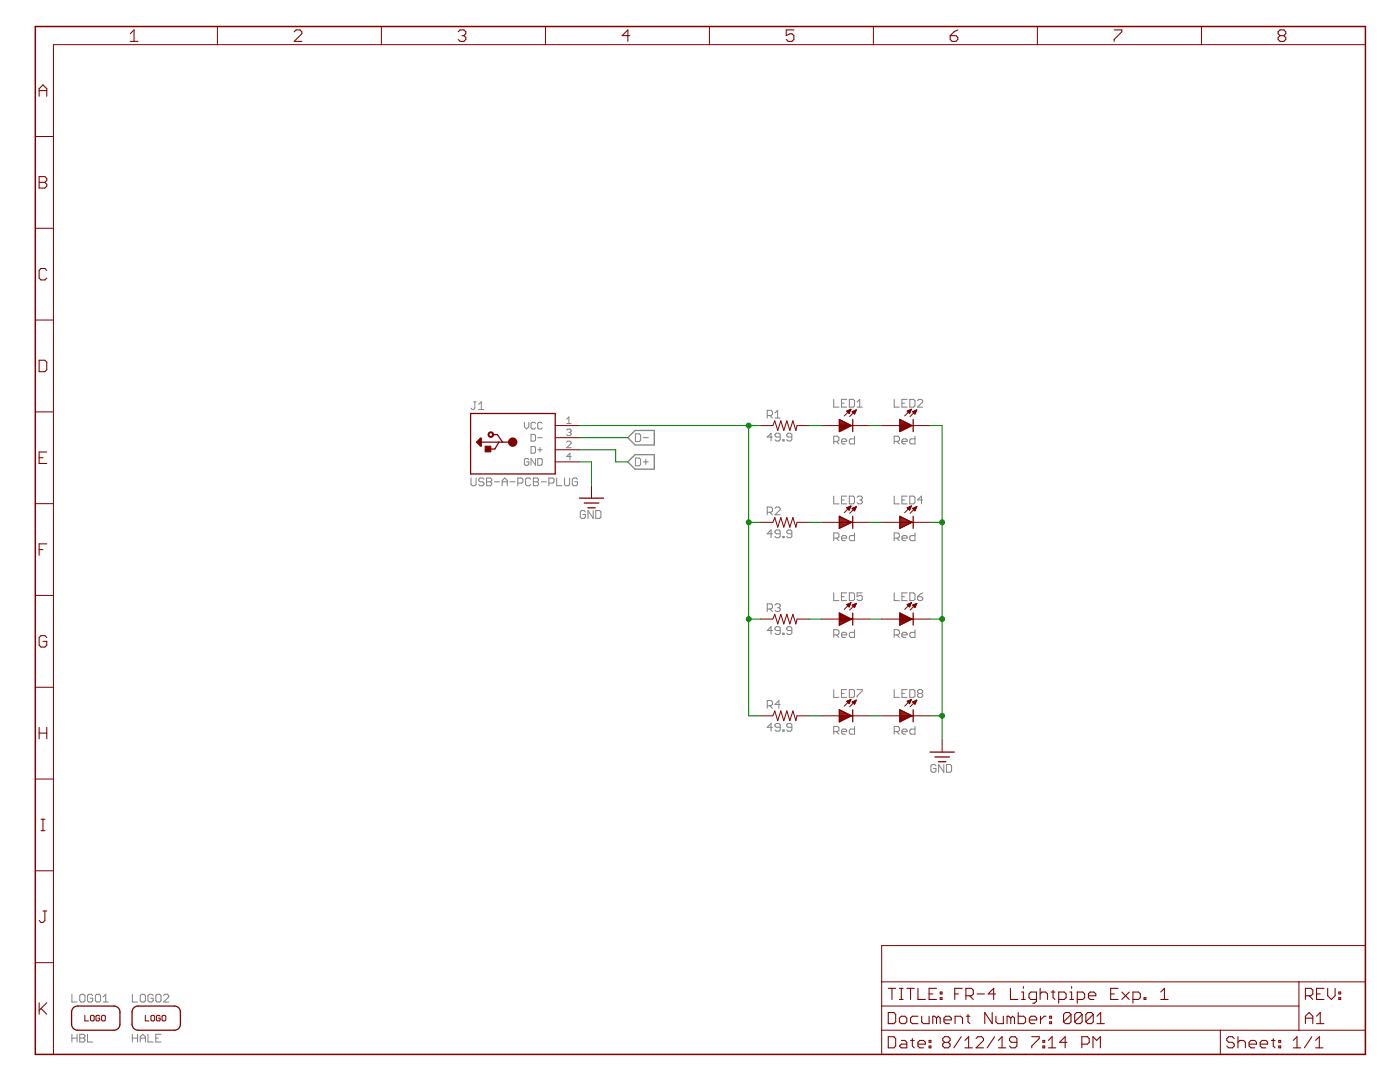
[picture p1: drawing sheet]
<?xml version="1.0" encoding="utf-8"?>
<!DOCTYPE eagle SYSTEM "eagle.dtd">
<eagle version="6.1">
<drawing>
<settings>
<setting alwaysvectorfont="yes"/>
<setting verticaltext="up"/>
</settings>
<grid distance="0.1" unitdist="inch" unit="inch" style="lines" multiple="1" display="yes" altdistance="0.01" altunitdist="inch" altunit="inch"/>
<schematic xreflabel="%F%N/%S.%C%R" xrefpart="/%S.%C%R">
<libraries>
<library name="aaa">
<symbols>
<symbol name="FRAME-8.5X11-LANDSCAPE">
<frame x1="0" y1="0" x2="279.4" y2="215.9" columns="8" rows="11" layer="94" border-right="no" border-bottom="no"/>
</symbol>
<symbol name="FRAME-DOCFIELD">
<wire x1="0" y1="0" x2="71.12" y2="0" width="0.1016" layer="94"/>
<wire x1="101.6" y1="15.24" x2="87.63" y2="15.24" width="0.1016" layer="94"/>
<wire x1="0" y1="0" x2="0" y2="5.08" width="0.1016" layer="94"/>
<wire x1="0" y1="5.08" x2="71.12" y2="5.08" width="0.1016" layer="94"/>
<wire x1="0" y1="5.08" x2="0" y2="10.16" width="0.1016" layer="94"/>
<wire x1="0" y1="10.16" x2="0" y2="15.24" width="0.1016" layer="94"/>
<wire x1="101.6" y1="15.24" x2="101.6" y2="5.08" width="0.1016" layer="94"/>
<wire x1="71.12" y1="5.08" x2="71.12" y2="0" width="0.1016" layer="94"/>
<wire x1="71.12" y1="5.08" x2="87.63" y2="5.08" width="0.1016" layer="94"/>
<wire x1="71.12" y1="0" x2="101.6" y2="0" width="0.1016" layer="94"/>
<wire x1="87.63" y1="15.24" x2="87.63" y2="10.16" width="0.1016" layer="94"/>
<wire x1="87.63" y1="10.16" x2="87.63" y2="5.08" width="0.1016" layer="94"/>
<wire x1="87.63" y1="15.24" x2="0" y2="15.24" width="0.1016" layer="94"/>
<wire x1="87.63" y1="5.08" x2="101.6" y2="5.08" width="0.1016" layer="94"/>
<wire x1="101.6" y1="5.08" x2="101.6" y2="0" width="0.1016" layer="94"/>
<wire x1="0" y1="15.24" x2="0" y2="22.86" width="0.1016" layer="94"/>
<wire x1="0" y1="22.86" x2="101.6" y2="22.86" width="0.1016" layer="94"/>
<wire x1="101.6" y1="22.86" x2="101.6" y2="15.24" width="0.1016" layer="94"/>
<text x="1.27" y="1.27" size="2.54" layer="94" font="vector">Date:</text>
<text x="12.7" y="1.27" size="2.54" layer="94" font="vector">&gt;LAST_DATE_TIME</text>
<text x="72.39" y="1.27" size="2.54" layer="94" font="vector">Sheet:</text>
<text x="86.36" y="1.27" size="2.54" layer="94" font="vector">&gt;SHEET</text>
<text x="88.9" y="11.43" size="2.54" layer="94" font="vector">REV:</text>
<text x="1.27" y="11.43" size="2.54" layer="94" font="vector">TITLE:</text>
<text x="1.27" y="6.35" size="2.54" layer="94" font="vector">Document Number:</text>
<text x="15.24" y="11.43" size="2.54" layer="94" font="vector">&gt;TITLE</text>
<text x="88.9" y="6.35" size="2.54" layer="94" font="vector">&gt;REV</text>
<wire x1="87.63" y1="10.16" x2="0" y2="10.16" width="0.1016" layer="94"/>
<text x="38.1" y="6.35" size="2.54" layer="94" font="vector">&gt;DOCNUM</text>
</symbol>
<symbol name="GND">
<pin name="GND" x="0" y="2.54" visible="off" length="short" direction="sup" swaplevel="1" rot="R270"/>
<text x="0" y="-2.54" size="1.778" layer="95" rot="R180" align="bottom-center">GND</text>
<wire x1="2.54" y1="0" x2="-2.54" y2="0" width="0.254" layer="94"/>
<wire x1="0.762" y1="-2.032" x2="-0.762" y2="-2.032" width="0.254" layer="94"/>
<wire x1="1.524" y1="-1.016" x2="-1.524" y2="-1.016" width="0.254" layer="94"/>
</symbol>
<symbol name="R">
<wire x1="-2.54" y1="0" x2="-2.159" y2="1.016" width="0.1524" layer="94"/>
<wire x1="-2.159" y1="1.016" x2="-1.524" y2="-1.016" width="0.1524" layer="94"/>
<wire x1="-1.524" y1="-1.016" x2="-0.889" y2="1.016" width="0.1524" layer="94"/>
<wire x1="-0.889" y1="1.016" x2="-0.254" y2="-1.016" width="0.1524" layer="94"/>
<wire x1="-0.254" y1="-1.016" x2="0.381" y2="1.016" width="0.1524" layer="94"/>
<wire x1="0.381" y1="1.016" x2="1.016" y2="-1.016" width="0.1524" layer="94"/>
<wire x1="1.016" y1="-1.016" x2="1.651" y2="1.016" width="0.1524" layer="94"/>
<wire x1="1.651" y1="1.016" x2="2.286" y2="-1.016" width="0.1524" layer="94"/>
<wire x1="2.286" y1="-1.016" x2="2.54" y2="0" width="0.1524" layer="94"/>
<text x="-3.81" y="1.4986" size="1.778" layer="95">&gt;NAME</text>
<text x="-3.81" y="-3.302" size="1.778" layer="96">&gt;VALUE</text>
<pin name="2" x="5.08" y="0" visible="off" length="short" direction="pas" swaplevel="1" rot="R180"/>
<pin name="1" x="-5.08" y="0" visible="off" length="short" direction="pas" swaplevel="1"/>
</symbol>
<symbol name="LED">
<wire x1="1.524" y1="-1.27" x2="1.524" y2="0" width="0.254" layer="94"/>
<wire x1="1.524" y1="0" x2="1.524" y2="1.27" width="0.254" layer="94"/>
<wire x1="-1.016" y1="0" x2="1.524" y2="0" width="0.1524" layer="94"/>
<wire x1="-0.254" y1="2.032" x2="1.143" y2="3.429" width="0.1524" layer="94"/>
<wire x1="0.889" y1="1.905" x2="2.286" y2="3.302" width="0.1524" layer="94"/>
<text x="-2.54" y="3.81" size="1.778" layer="95">&gt;NAME</text>
<text x="-2.54" y="-3.937" size="1.778" layer="96">&gt;VALUE</text>
<pin name="C1" x="5.08" y="0" visible="off" length="middle" direction="pas" swaplevel="1" rot="R180"/>
<pin name="A1" x="-5.08" y="0" visible="off" length="middle" direction="pas" swaplevel="1"/>
<polygon width="0.1524" layer="94">
<vertex x="1.143" y="3.429"/>
<vertex x="0.254" y="3.048"/>
<vertex x="0.762" y="2.54"/>
</polygon>
<polygon width="0.1524" layer="94">
<vertex x="2.286" y="3.302"/>
<vertex x="1.397" y="2.921"/>
<vertex x="1.905" y="2.413"/>
</polygon>
<polygon width="0.254" layer="94">
<vertex x="-1.27" y="1.27"/>
<vertex x="-1.27" y="-1.27"/>
<vertex x="1.27" y="0"/>
</polygon>
</symbol>
<symbol name="USB-A-NO-SHLD">
<pin name="VCC" x="12.7" y="5.08" length="middle" direction="pwr" swaplevel="1" rot="R180"/>
<pin name="D+" x="12.7" y="0" length="middle" swaplevel="1" rot="R180"/>
<pin name="D-" x="12.7" y="2.54" length="middle" swaplevel="1" rot="R180"/>
<pin name="GND" x="12.7" y="-2.54" length="middle" direction="pwr" swaplevel="1" rot="R180"/>
<wire x1="7.62" y1="7.62" x2="7.62" y2="-5.08" width="0.254" layer="94"/>
<wire x1="7.62" y1="-5.08" x2="-10.16" y2="-5.08" width="0.254" layer="94"/>
<wire x1="-10.16" y1="-5.08" x2="-10.16" y2="7.62" width="0.254" layer="94"/>
<wire x1="-10.16" y1="7.62" x2="7.62" y2="7.62" width="0.254" layer="94"/>
<text x="-10.16" y="8.382" size="1.778" layer="95">&gt;NAME</text>
<text x="-10.16" y="-7.62" size="1.778" layer="95">&gt;VALUE</text>
<wire x1="-1.32" y1="1.6" x2="-3.47" y2="1.6" width="0.254" layer="94"/>
<wire x1="-3.47" y1="1.6" x2="-4.22" y2="1.6" width="0.254" layer="94"/>
<wire x1="-5.52" y1="3.2" x2="-4.52" y2="3.2" width="0.254" layer="94"/>
<wire x1="-6.27" y1="0.15" x2="-5.07" y2="0.15" width="0.254" layer="94"/>
<wire x1="-5.07" y1="0.15" x2="-4.22" y2="1.6" width="0.254" layer="94"/>
<wire x1="-4.52" y1="3.2" x2="-3.47" y2="1.6" width="0.254" layer="94"/>
<wire x1="-4.22" y1="1.6" x2="-7.92" y2="1.6" width="0.254" layer="94"/>
<wire x1="-7.92" y1="1.6" x2="-7.92" y2="0.8" width="0.254" layer="94"/>
<wire x1="-7.92" y1="0.8" x2="-8.12" y2="0.8" width="0.254" layer="94"/>
<wire x1="-8.12" y1="0.8" x2="-8.92" y2="1.6" width="0.254" layer="94"/>
<wire x1="-8.92" y1="1.6" x2="-8.12" y2="2.4" width="0.254" layer="94"/>
<wire x1="-8.12" y1="1" x2="-8.12" y2="2.4" width="0.254" layer="94"/>
<wire x1="-8.12" y1="2.4" x2="-7.92" y2="2.4" width="0.254" layer="94"/>
<wire x1="-7.92" y1="2.4" x2="-7.92" y2="1.6" width="0.254" layer="94"/>
<wire x1="-8.52" y1="1.6" x2="-8.52" y2="1.4" width="0.254" layer="94"/>
<wire x1="-8.52" y1="1.4" x2="-8.32" y2="1.2" width="0.254" layer="94"/>
<wire x1="-8.32" y1="1.2" x2="-8.32" y2="2" width="0.254" layer="94"/>
<wire x1="-8.32" y1="2" x2="-8.72" y2="1.6" width="0.254" layer="94"/>
<circle x="-1.32" y="1.6" radius="0.5" width="1" layer="94"/>
<circle x="-5.92" y="3.2" radius="0.2" width="1" layer="94"/>
<rectangle x1="-7.12" y1="-0.45" x2="-5.92" y2="0.75" layer="94"/>
</symbol>
<symbol name="LOGO">
<text x="0" y="0" size="1.27" layer="94" align="center">LOGO</text>
<wire x1="-5.08" y1="-1.27" x2="-3.81" y2="-2.54" width="0.254" layer="94" curve="90"/>
<wire x1="5.08" y1="1.27" x2="3.81" y2="2.54" width="0.254" layer="94" curve="90"/>
<wire x1="-3.81" y1="2.54" x2="-5.08" y2="1.27" width="0.254" layer="94" curve="90"/>
<wire x1="-5.08" y1="1.27" x2="-5.08" y2="-1.27" width="0.254" layer="94"/>
<wire x1="-3.81" y1="2.54" x2="3.81" y2="2.54" width="0.254" layer="94"/>
<wire x1="5.08" y1="1.27" x2="5.08" y2="-1.27" width="0.254" layer="94"/>
<wire x1="5.08" y1="-1.27" x2="3.81" y2="-2.54" width="0.254" layer="94" curve="-90"/>
<wire x1="3.81" y1="-2.54" x2="-3.81" y2="-2.54" width="0.254" layer="94"/>
<text x="-5.08" y="-5.08" size="1.778" layer="96">&gt;VALUE</text>
<text x="-5.08" y="3.302" size="1.778" layer="95">&gt;NAME</text>
</symbol>
</symbols>
<devicesets>
<deviceset name="FRAME-8.5X11-LANDSCAPE">
<gates>
<gate name="A" symbol="FRAME-8.5X11-LANDSCAPE" x="0" y="0" addlevel="always"/>
<gate name="B" symbol="FRAME-DOCFIELD" x="177.8" y="0" addlevel="always"/>
</gates>
<devices>
<device name="-TAB" package="FRAME-11X17-LANDSCAPE">
<technologies>
<technology name="">
<attribute name="DOCNUM" value="&gt;DOCNUM" constant="no"/>
<attribute name="REV" value="A1" constant="no"/>
<attribute name="TITLE" value="&gt;TITLE" constant="no"/>
</technology>
</technologies>
</device>
<device name="-LET" package="FRAME-8.5X11-LANDSCAPE">
<technologies>
<technology name="">
<attribute name="DOCNUM" value="&gt;DOCNUM" constant="no"/>
<attribute name="REV" value="A1" constant="no"/>
<attribute name="TITLE" value="&gt;TITLE" constant="no"/>
</technology>
</technologies>
</device>
</devices>
</deviceset>
<deviceset name="GND">
<gates>
<gate name="G$1" symbol="GND" x="0" y="0"/>
</gates>
<devices>
<device name="">
<technologies>
<technology name=""/>
</technologies>
</device>
</devices>
</deviceset>
<deviceset name="R" prefix="R" uservalue="yes">
<gates>
<gate name="G$1" symbol="R" x="0" y="0"/>
</gates>
<devices>
<device name="-0402" package="0402-NONPOLAR">
<connects>
<connect gate="G$1" pin="1" pad="1"/>
<connect gate="G$1" pin="2" pad="2"/>
</connects>
<technologies>
<technology name="">
<attribute name="DIGIKEY" value="" constant="no"/>
<attribute name="MFG" value="" constant="no"/>
<attribute name="NP" value="" constant="no"/>
<attribute name="PN" value="" constant="no"/>
<attribute name="VALUE" value="" constant="no"/>
</technology>
</technologies>
</device>
<device name="-0603" package="0603-NONPOLAR">
<connects>
<connect gate="G$1" pin="1" pad="1"/>
<connect gate="G$1" pin="2" pad="2"/>
</connects>
<technologies>
<technology name="">
<attribute name="DIGIKEY" value="" constant="no"/>
<attribute name="MFG" value="" constant="no"/>
<attribute name="NP" value="" constant="no"/>
<attribute name="PN" value="" constant="no"/>
<attribute name="VALUE" value="" constant="no"/>
</technology>
</technologies>
</device>
<device name="-0805" package="0805-NONPOLAR">
<connects>
<connect gate="G$1" pin="1" pad="1"/>
<connect gate="G$1" pin="2" pad="2"/>
</connects>
<technologies>
<technology name="">
<attribute name="DIGIKEY" value="" constant="no"/>
<attribute name="MFG" value="" constant="no"/>
<attribute name="NP" value="" constant="no"/>
<attribute name="PN" value="" constant="no"/>
<attribute name="VALUE" value="" constant="no"/>
</technology>
<technology name="-0">
<attribute name="DIGIKEY" value="311-0.0ARCT-ND" constant="no"/>
<attribute name="MFG" value="Yageo" constant="no"/>
<attribute name="NP" value="" constant="no"/>
<attribute name="PN" value="RC0805JR-070RL" constant="no"/>
<attribute name="VALUE" value="0" constant="no"/>
</technology>
<technology name="-10K">
<attribute name="DIGIKEY" value="311-10.0KCRCT-ND" constant="no"/>
<attribute name="MFG" value="Yageo" constant="no"/>
<attribute name="NP" value="" constant="no"/>
<attribute name="PN" value="RC0805FR-0710KL" constant="no"/>
<attribute name="VALUE" value="10k, 1/8W" constant="no"/>
</technology>
</technologies>
</device>
<device name="-1206" package="1206-NONPOLAR">
<connects>
<connect gate="G$1" pin="1" pad="1"/>
<connect gate="G$1" pin="2" pad="2"/>
</connects>
<technologies>
<technology name="">
<attribute name="DIGIKEY" value="" constant="no"/>
<attribute name="MFG" value="" constant="no"/>
<attribute name="NP" value="" constant="no"/>
<attribute name="PN" value="" constant="no"/>
<attribute name="VALUE" value="" constant="no"/>
</technology>
</technologies>
</device>
<device name="-2010" package="2010-NONPOLAR">
<connects>
<connect gate="G$1" pin="1" pad="1"/>
<connect gate="G$1" pin="2" pad="2"/>
</connects>
<technologies>
<technology name="">
<attribute name="DIGIKEY" value="" constant="no"/>
<attribute name="MFG" value="" constant="no"/>
<attribute name="NP" value="" constant="no"/>
<attribute name="PN" value="" constant="no"/>
<attribute name="VALUE" value="" constant="no"/>
</technology>
</technologies>
</device>
</devices>
</deviceset>
<deviceset name="LED" prefix="LED" uservalue="yes">
<gates>
<gate name="G$1" symbol="LED" x="0" y="0"/>
</gates>
<devices>
<device name="-0402" package="0402-POLAR">
<connects>
<connect gate="G$1" pin="A1" pad="1"/>
<connect gate="G$1" pin="C1" pad="2"/>
</connects>
<technologies>
<technology name="">
<attribute name="DIGIKEY" value="" constant="no"/>
<attribute name="MFG" value="" constant="no"/>
<attribute name="NP" value="" constant="no"/>
<attribute name="PN" value="" constant="no"/>
<attribute name="VALUE" value="" constant="no"/>
</technology>
</technologies>
</device>
<device name="-0603" package="0603-POLAR">
<connects>
<connect gate="G$1" pin="A1" pad="1"/>
<connect gate="G$1" pin="C1" pad="2"/>
</connects>
<technologies>
<technology name="">
<attribute name="DIGIKEY" value="" constant="no"/>
<attribute name="MFG" value="" constant="no"/>
<attribute name="NP" value="" constant="no"/>
<attribute name="PN" value="" constant="no"/>
<attribute name="VALUE" value="" constant="no"/>
</technology>
</technologies>
</device>
<device name="-0805" package="0805-POLAR">
<connects>
<connect gate="G$1" pin="A1" pad="1"/>
<connect gate="G$1" pin="C1" pad="2"/>
</connects>
<technologies>
<technology name="">
<attribute name="DIGIKEY" value="" constant="no"/>
<attribute name="MFG" value="" constant="no"/>
<attribute name="NP" value="" constant="no"/>
<attribute name="PN" value="" constant="no"/>
<attribute name="VALUE" value="" constant="no"/>
</technology>
<technology name="-BLU">
<attribute name="DIGIKEY" value="160-1645-1-ND" constant="no"/>
<attribute name="MFG" value="Lite-On Inc." constant="no"/>
<attribute name="NP" value="" constant="no"/>
<attribute name="PN" value="LTST-C171TBKT" constant="no"/>
<attribute name="VALUE" value="Blu, 3.3V, 20mA" constant="no"/>
</technology>
<technology name="-GRN">
<attribute name="DIGIKEY" value="160-1414-1-ND" constant="no"/>
<attribute name="MFG" value="Lite-On Inc." constant="no"/>
<attribute name="NP" value="" constant="no"/>
<attribute name="PN" value="LTST-C170KGKT" constant="no"/>
<attribute name="VALUE" value="Grn, 2V, 30mA" constant="no"/>
</technology>
<technology name="-ORG">
<attribute name="DIGIKEY" value="160-1413-1-ND" constant="no"/>
<attribute name="MFG" value="Lite-On Inc." constant="no"/>
<attribute name="NP" value="" constant="no"/>
<attribute name="PN" value="LTST-C170KFKT" constant="no"/>
<attribute name="VALUE" value="Org, 2V, 30mA" constant="no"/>
</technology>
<technology name="-RED">
<attribute name="DIGIKEY" value="160-1415-1-ND" constant="no"/>
<attribute name="MFG" value="Lite-On Inc." constant="no"/>
<attribute name="NP" value="" constant="no"/>
<attribute name="PN" value="LTST-C170KRKT" constant="no"/>
<attribute name="VALUE" value="Red, 2V, 30mA" constant="no"/>
</technology>
</technologies>
</device>
<device name="-1206" package="1206-POLAR">
<connects>
<connect gate="G$1" pin="A1" pad="1"/>
<connect gate="G$1" pin="C1" pad="2"/>
</connects>
<technologies>
<technology name="">
<attribute name="DIGIKEY" value="" constant="no"/>
<attribute name="MFG" value="" constant="no"/>
<attribute name="NP" value="" constant="no"/>
<attribute name="PN" value="" constant="no"/>
<attribute name="VALUE" value="" constant="no"/>
</technology>
</technologies>
</device>
<device name="-1206-REAR" package="1206-POLAR-REAR">
<connects>
<connect gate="G$1" pin="A1" pad="1"/>
<connect gate="G$1" pin="C1" pad="2"/>
</connects>
<technologies>
<technology name="">
<attribute name="DIGIKEY" value="" constant="no"/>
<attribute name="MFG" value="" constant="no"/>
<attribute name="NP" value="" constant="no"/>
<attribute name="PN" value="" constant="no"/>
<attribute name="VALUE" value="" constant="no"/>
</technology>
<technology name="-BLU">
<attribute name="DIGIKEY" value="754-1169-1-ND" constant="no"/>
<attribute name="MFG" value="Kingbright" constant="no"/>
<attribute name="NP" value="" constant="no"/>
<attribute name="PN" value="APTR3216PBC/A" constant="no"/>
<attribute name="VALUE" value="Blu, 3.2V, 20mA" constant="no"/>
</technology>
<technology name="-GRN">
<attribute name="DIGIKEY" value="754-1167-1-ND" constant="no"/>
<attribute name="MFG" value="Kingbright" constant="no"/>
<attribute name="NP" value="" constant="no"/>
<attribute name="PN" value="APTR3216CGCK" constant="no"/>
<attribute name="VALUE" value="Grn, 2.1V, 20mA" constant="no"/>
</technology>
<technology name="-RED">
<attribute name="DIGIKEY" value="754-1173-1-ND" constant="no"/>
<attribute name="MFG" value="Kingbright" constant="no"/>
<attribute name="NP" value="" constant="no"/>
<attribute name="PN" value="APTR3216SURCK" constant="no"/>
<attribute name="VALUE" value="Red, 1.95V, 20mA" constant="no"/>
</technology>
</technologies>
</device>
<device name="-TH" package="LED-TH">
<connects>
<connect gate="G$1" pin="A1" pad="1"/>
<connect gate="G$1" pin="C1" pad="2"/>
</connects>
<technologies>
<technology name="">
<attribute name="DIGIKEY" value="" constant="no"/>
<attribute name="MFG" value="" constant="no"/>
<attribute name="NP" value="" constant="no"/>
<attribute name="PN" value="" constant="no"/>
<attribute name="VALUE" value="" constant="no"/>
</technology>
</technologies>
</device>
<device name="-OREO" package="LED-TH-OREO">
<connects>
<connect gate="G$1" pin="A1" pad="A"/>
<connect gate="G$1" pin="C1" pad="C"/>
</connects>
<technologies>
<technology name="">
<attribute name="DIGIKEY" value="" constant="no"/>
<attribute name="MFG" value="" constant="no"/>
<attribute name="NP" value="" constant="no"/>
<attribute name="PN" value="" constant="no"/>
<attribute name="VALUE" value="" constant="no"/>
</technology>
</technologies>
</device>
</devices>
</deviceset>
<deviceset name="USB-A-PCB" prefix="J">
<gates>
<gate name="G$1" symbol="USB-A-NO-SHLD" x="0" y="0"/>
</gates>
<devices>
<device name="-PLUG" package="USB-A-PLUG-PCB">
<connects>
<connect gate="G$1" pin="D+" pad="2"/>
<connect gate="G$1" pin="D-" pad="3"/>
<connect gate="G$1" pin="GND" pad="4"/>
<connect gate="G$1" pin="VCC" pad="1"/>
</connects>
<technologies>
<technology name="">
<attribute name="NP" value="NP" constant="no"/>
</technology>
</technologies>
</device>
</devices>
</deviceset>
<deviceset name="LOGO" prefix="LOGO">
<gates>
<gate name="G$1" symbol="LOGO" x="0" y="0"/>
</gates>
<devices>
<device name="-HACKERBOT" package="HACKERBOT-SILK-ICON">
<technologies>
<technology name="">
<attribute name="VALUE" value="HBL" constant="no"/>
</technology>
</technologies>
</device>
<device name="-HALE" package="HALE-SILK-ICON">
<technologies>
<technology name="">
<attribute name="VALUE" value="HALE" constant="no"/>
</technology>
</technologies>
</device>
<device name="-OSHW" package="OSHW-SILK-ICON">
<technologies>
<technology name="">
<attribute name="VALUE" value="OSHW" constant="no"/>
</technology>
</technologies>
</device>
<device name="-RHL" package="RHL-ARROW-ICON">
<technologies>
<technology name="">
<attribute name="VALUE" value="RHL" constant="no"/>
</technology>
</technologies>
</device>
</devices>
</deviceset>
</devicesets>
</library>
</libraries>
<attributes>
</attributes>
<variantdefs>
</variantdefs>
<classes>
<class number="0" name="default" width="0" drill="0">
</class>
<class number="1" name="electrical" width="0" drill="0">
<clearance class="1" value="0.254"/>
</class>
</classes>
<parts>
<part name="U$1" library="aaa" deviceset="FRAME-8.5X11-LANDSCAPE" device="-LET">
<attribute name="DOCNUM" value="0001"/>
<attribute name="TITLE" value="FR-4 Lightpipe Exp. 1"/>
</part>
<part name="U$2" library="aaa" deviceset="GND" device=""/>
<part name="R1" library="aaa" deviceset="R" device="-0603" value="49.9">
<attribute name="DIGIKEY" value="P49.9HCT-ND"/>
<attribute name="MFG" value="Panasonic"/>
<attribute name="NP" value=""/>
<attribute name="PN" value="ERJ-3EKF49R9V"/>
<attribute name="VALUE" value="49.9"/>
</part>
<part name="LED1" library="aaa" deviceset="LED" device="-OREO" value="Red">
<attribute name="DIGIKEY" value="160-1436-1-ND"/>
<attribute name="MFG" value="Lite-On Inc."/>
<attribute name="PN" value="LTST-C190KRKT"/>
<attribute name="VALUE" value="Red"/>
</part>
<part name="LED2" library="aaa" deviceset="LED" device="-OREO" value="Red">
<attribute name="DIGIKEY" value="160-1436-1-ND"/>
<attribute name="MFG" value="Lite-On Inc."/>
<attribute name="PN" value="LTST-C190KRKT"/>
<attribute name="VALUE" value="Red"/>
</part>
<part name="LED3" library="aaa" deviceset="LED" device="-OREO" value="Red">
<attribute name="DIGIKEY" value="160-1436-1-ND"/>
<attribute name="MFG" value="Lite-On Inc."/>
<attribute name="PN" value="LTST-C190KRKT"/>
<attribute name="VALUE" value="Red"/>
</part>
<part name="LED4" library="aaa" deviceset="LED" device="-OREO" value="Red">
<attribute name="DIGIKEY" value="160-1436-1-ND"/>
<attribute name="MFG" value="Lite-On Inc."/>
<attribute name="PN" value="LTST-C190KRKT"/>
<attribute name="VALUE" value="Red"/>
</part>
<part name="LED5" library="aaa" deviceset="LED" device="-OREO" value="Red">
<attribute name="DIGIKEY" value="160-1436-1-ND"/>
<attribute name="MFG" value="Lite-On Inc."/>
<attribute name="PN" value="LTST-C190KRKT"/>
<attribute name="VALUE" value="Red"/>
</part>
<part name="LED6" library="aaa" deviceset="LED" device="-OREO" value="Red">
<attribute name="DIGIKEY" value="160-1436-1-ND"/>
<attribute name="MFG" value="Lite-On Inc."/>
<attribute name="PN" value="LTST-C190KRKT"/>
<attribute name="VALUE" value="Red"/>
</part>
<part name="LED7" library="aaa" deviceset="LED" device="-OREO" value="Red">
<attribute name="DIGIKEY" value="160-1436-1-ND"/>
<attribute name="MFG" value="Lite-On Inc."/>
<attribute name="PN" value="LTST-C190KRKT"/>
<attribute name="VALUE" value="Red"/>
</part>
<part name="LED8" library="aaa" deviceset="LED" device="-OREO" value="Red">
<attribute name="DIGIKEY" value="160-1436-1-ND"/>
<attribute name="MFG" value="Lite-On Inc."/>
<attribute name="PN" value="LTST-C190KRKT"/>
<attribute name="VALUE" value="Red"/>
</part>
<part name="U$3" library="aaa" deviceset="GND" device=""/>
<part name="R2" library="aaa" deviceset="R" device="-0603" value="49.9">
<attribute name="DIGIKEY" value="P49.9HCT-ND"/>
<attribute name="MFG" value="Panasonic"/>
<attribute name="NP" value=""/>
<attribute name="PN" value="ERJ-3EKF49R9V"/>
<attribute name="VALUE" value="49.9"/>
</part>
<part name="R3" library="aaa" deviceset="R" device="-0603" value="49.9">
<attribute name="DIGIKEY" value="P49.9HCT-ND"/>
<attribute name="MFG" value="Panasonic"/>
<attribute name="NP" value=""/>
<attribute name="PN" value="ERJ-3EKF49R9V"/>
<attribute name="VALUE" value="49.9"/>
</part>
<part name="R4" library="aaa" deviceset="R" device="-0603" value="49.9">
<attribute name="DIGIKEY" value="P49.9HCT-ND"/>
<attribute name="MFG" value="Panasonic"/>
<attribute name="NP" value=""/>
<attribute name="PN" value="ERJ-3EKF49R9V"/>
<attribute name="VALUE" value="49.9"/>
</part>
<part name="J1" library="aaa" deviceset="USB-A-PCB" device="-PLUG"/>
<part name="LOGO1" library="aaa" deviceset="LOGO" device="-HACKERBOT" value="HBL"/>
<part name="LOGO2" library="aaa" deviceset="LOGO" device="-HALE" value="HALE"/>
</parts>
<sheets>
<sheet>
<plain>
</plain>
<instances>
<instance part="U$1" gate="A" x="0" y="0"/>
<instance part="U$1" gate="B" x="177.8" y="0"/>
<instance part="U$2" gate="G$1" x="116.84" y="116.84"/>
<instance part="R1" gate="G$1" x="157.48" y="132.08"/>
<instance part="LED1" gate="G$1" x="170.18" y="132.08"/>
<instance part="LED2" gate="G$1" x="182.88" y="132.08"/>
<instance part="LED3" gate="G$1" x="170.18" y="111.76"/>
<instance part="LED4" gate="G$1" x="182.88" y="111.76"/>
<instance part="LED5" gate="G$1" x="170.18" y="91.44"/>
<instance part="LED6" gate="G$1" x="182.88" y="91.44"/>
<instance part="LED7" gate="G$1" x="170.18" y="71.12"/>
<instance part="LED8" gate="G$1" x="182.88" y="71.12"/>
<instance part="U$3" gate="G$1" x="190.5" y="63.5"/>
<instance part="R2" gate="G$1" x="157.48" y="111.76"/>
<instance part="R3" gate="G$1" x="157.48" y="91.44"/>
<instance part="R4" gate="G$1" x="157.48" y="71.12"/>
<instance part="J1" gate="G$1" x="101.6" y="127"/>
<instance part="LOGO1" gate="G$1" x="12.7" y="7.62"/>
<instance part="LOGO2" gate="G$1" x="25.4" y="7.62"/>
</instances>
<busses>
</busses>
<nets>
<net name="GND" class="1">
<segment>
<pinref part="LED2" gate="G$1" pin="C1"/>
<wire x1="187.96" y1="132.08" x2="190.5" y2="132.08" width="0.1524" layer="91"/>
<wire x1="190.5" y1="132.08" x2="190.5" y2="111.76" width="0.1524" layer="91"/>
<wire x1="190.5" y1="66.04" x2="190.5" y2="71.12" width="0.1524" layer="91"/>
<pinref part="LED8" gate="G$1" pin="C1"/>
<wire x1="187.96" y1="71.12" x2="190.5" y2="71.12" width="0.1524" layer="91"/>
<pinref part="LED6" gate="G$1" pin="C1"/>
<wire x1="190.5" y1="71.12" x2="190.5" y2="91.44" width="0.1524" layer="91"/>
<wire x1="187.96" y1="91.44" x2="190.5" y2="91.44" width="0.1524" layer="91"/>
<pinref part="LED4" gate="G$1" pin="C1"/>
<wire x1="190.5" y1="91.44" x2="190.5" y2="111.76" width="0.1524" layer="91"/>
<wire x1="187.96" y1="111.76" x2="190.5" y2="111.76" width="0.1524" layer="91"/>
<junction x="190.5" y="111.76"/>
<junction x="190.5" y="91.44"/>
<junction x="190.5" y="71.12"/>
<pinref part="U$3" gate="G$1" pin="GND"/>
</segment>
<segment>
<pinref part="J1" gate="G$1" pin="GND"/>
<wire x1="114.3" y1="124.46" x2="116.84" y2="124.46" width="0.1524" layer="91"/>
<pinref part="U$2" gate="G$1" pin="GND"/>
<wire x1="116.84" y1="124.46" x2="116.84" y2="119.38" width="0.1524" layer="91"/>
</segment>
</net>
<net name="N$1" class="1">
<segment>
<wire x1="114.3" y1="132.08" x2="149.86" y2="132.08" width="0.1524" layer="91"/>
<pinref part="R1" gate="G$1" pin="1"/>
<pinref part="R4" gate="G$1" pin="1"/>
<wire x1="149.86" y1="132.08" x2="152.4" y2="132.08" width="0.1524" layer="91"/>
<wire x1="152.4" y1="71.12" x2="149.86" y2="71.12" width="0.1524" layer="91"/>
<wire x1="149.86" y1="71.12" x2="149.86" y2="91.44" width="0.1524" layer="91"/>
<pinref part="R2" gate="G$1" pin="1"/>
<wire x1="149.86" y1="91.44" x2="149.86" y2="111.76" width="0.1524" layer="91"/>
<wire x1="149.86" y1="111.76" x2="149.86" y2="132.08" width="0.1524" layer="91"/>
<wire x1="152.4" y1="111.76" x2="149.86" y2="111.76" width="0.1524" layer="91"/>
<pinref part="R3" gate="G$1" pin="1"/>
<wire x1="152.4" y1="91.44" x2="149.86" y2="91.44" width="0.1524" layer="91"/>
<junction x="149.86" y="91.44"/>
<junction x="149.86" y="111.76"/>
<junction x="149.86" y="132.08"/>
<pinref part="J1" gate="G$1" pin="VCC"/>
</segment>
</net>
<net name="N$2" class="1">
<segment>
<pinref part="LED1" gate="G$1" pin="C1"/>
<pinref part="LED2" gate="G$1" pin="A1"/>
<wire x1="177.8" y1="132.08" x2="175.26" y2="132.08" width="0.1524" layer="91"/>
</segment>
</net>
<net name="N$3" class="1">
<segment>
<pinref part="LED3" gate="G$1" pin="C1"/>
<pinref part="LED4" gate="G$1" pin="A1"/>
<wire x1="177.8" y1="111.76" x2="175.26" y2="111.76" width="0.1524" layer="91"/>
</segment>
</net>
<net name="N$4" class="1">
<segment>
<pinref part="LED5" gate="G$1" pin="C1"/>
<pinref part="LED6" gate="G$1" pin="A1"/>
<wire x1="177.8" y1="91.44" x2="175.26" y2="91.44" width="0.1524" layer="91"/>
</segment>
</net>
<net name="N$5" class="1">
<segment>
<pinref part="LED7" gate="G$1" pin="C1"/>
<pinref part="LED8" gate="G$1" pin="A1"/>
<wire x1="177.8" y1="71.12" x2="175.26" y2="71.12" width="0.1524" layer="91"/>
</segment>
</net>
<net name="N$6" class="1">
<segment>
<pinref part="LED7" gate="G$1" pin="A1"/>
<pinref part="R4" gate="G$1" pin="2"/>
<wire x1="165.1" y1="71.12" x2="162.56" y2="71.12" width="0.1524" layer="91"/>
</segment>
</net>
<net name="N$7" class="1">
<segment>
<pinref part="LED5" gate="G$1" pin="A1"/>
<pinref part="R3" gate="G$1" pin="2"/>
<wire x1="165.1" y1="91.44" x2="162.56" y2="91.44" width="0.1524" layer="91"/>
</segment>
</net>
<net name="N$8" class="1">
<segment>
<pinref part="LED3" gate="G$1" pin="A1"/>
<pinref part="R2" gate="G$1" pin="2"/>
<wire x1="165.1" y1="111.76" x2="162.56" y2="111.76" width="0.1524" layer="91"/>
</segment>
</net>
<net name="N$9" class="1">
<segment>
<pinref part="LED1" gate="G$1" pin="A1"/>
<pinref part="R1" gate="G$1" pin="2"/>
<wire x1="165.1" y1="132.08" x2="162.56" y2="132.08" width="0.1524" layer="91"/>
</segment>
</net>
<net name="D-" class="1">
<segment>
<pinref part="J1" gate="G$1" pin="D-"/>
<wire x1="114.3" y1="129.54" x2="116.84" y2="129.54" width="0.1524" layer="91"/>
<wire x1="116.84" y1="129.54" x2="124.46" y2="129.54" width="0.1524" layer="91"/>
<label x="124.46" y="129.54" size="1.778" layer="95" xref="yes"/>
</segment>
</net>
<net name="D+" class="1">
<segment>
<pinref part="J1" gate="G$1" pin="D+"/>
<wire x1="114.3" y1="127" x2="121.92" y2="127" width="0.1524" layer="91"/>
<wire x1="121.92" y1="127" x2="121.92" y2="124.46" width="0.1524" layer="91"/>
<wire x1="121.92" y1="124.46" x2="124.46" y2="124.46" width="0.1524" layer="91"/>
<label x="124.46" y="124.46" size="1.778" layer="95" xref="yes"/>
</segment>
</net>
</nets>
</sheet>
</sheets>
</schematic>
</drawing>
</eagle>
